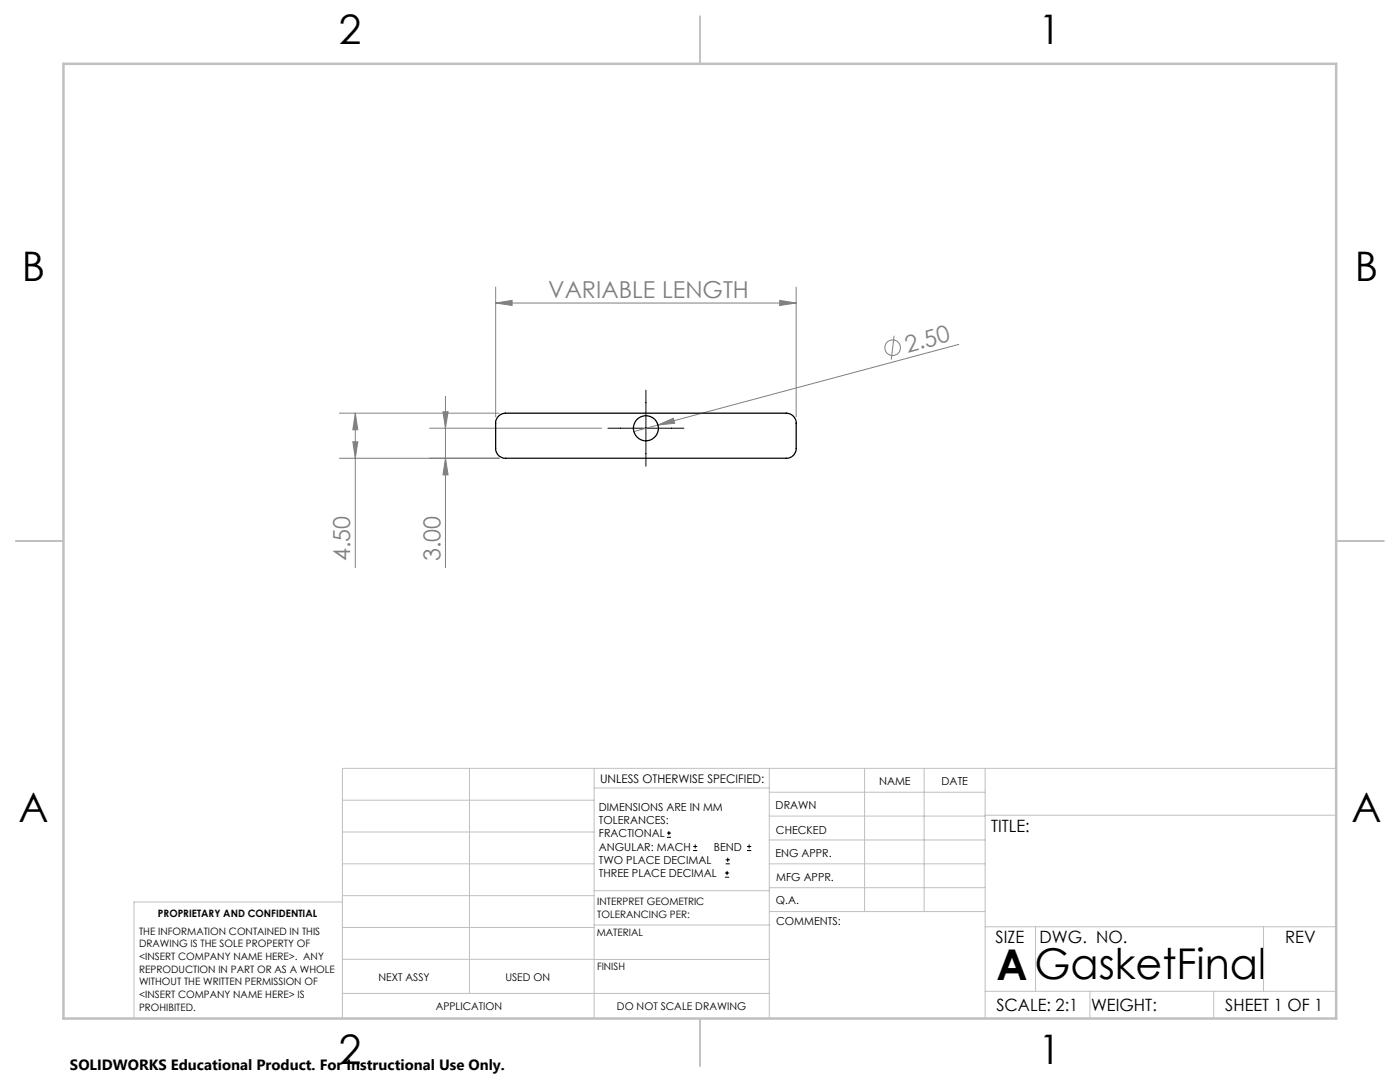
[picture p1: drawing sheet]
<svg xmlns="http://www.w3.org/2000/svg" width="279mm" height="216mm" viewBox="0 0 279 216" stroke-linecap="round" stroke-linejoin="round" font-family="sans-serif">
<g fill="none" stroke="#808080" stroke-width=".2">
<path d="M98.9 57.3v25.9M155.6 59.9l3.3 .6-3.3 .5zM158.9 57.3v25.9M88.9 79.1v34.2M98.9 60.5l3.3-.6v1.1zM98.9 60.5h60M178.4 67l-.5 4.8M191.3 68.7l-60 16.1M67.7 82.4h31.9M67.7 91.4h31.9M70.4 88.2h1l-.5 3.2zM70.9 82.4v30.9"/>
<path d="M70.9 82.4l.5 3.4h-1zM85.7 85.4h34.4M88.4 82.2h1l-.5 3.2zM88.9 91.4l.5 3.4h-1zM131.3 84.8l3.1-1.3 .3 1zM131.3 84.8l-4.8 1.3"/>
<circle cx="178.1" cy="69.4" r="1.55"/>
</g>
<g fill="none" stroke="#000" stroke-width=".2">
<path d="M128.9 77.9v15.1M121.3 85.4h15.2M133.1 167.1h.8M133.1 166.2h.8M133.5 165.8v.9M138.3 169.7h.8M138.3 168.9h.8M138.7 168.5v.8M144.7 175h.8M144.7 174.2h.8M144.8 172.4h.9M144.8 171.6h.9"/>
<path d="M145.1 173.8v.8M145.2 171.1v.9M149.1 169.7h.8M149.1 168.9h.8M149.5 168.5v.8"/>
</g>
<g fill="none" stroke="#c0c0c0" stroke-width=".2">
<path d="M68.3 159.7h50.3M93.7 153.3v44.9M118.6 153.3v49.9M118.6 157.2h34.9M153.5 153.3v49.9M153.5 158.1h43.1M172.5 153.3v28.6M184.4 153.3v28.6M196.6 153.3v49.9M266.7 153.3h-198.4v49.9M68.3 178.7h50.3M68.3 172.4h50.3"/>
<path d="M68.3 166h50.3M68.3 180h-41.6v23.2M118.6 177.7h35M153.5 167.6h43.1M153.5 162.8h43.1M153.5 172.4h43.1M153.5 177.1h43.1M196.6 162.7h70.1M68.3 198.2h85.2M68.3 191.4l85.2 .1M68.3 185.1h50.3M118.6 184.6h35"/>
<path d="M153.6 181.9h43M196.6 197.8h70.1M196.6 184.9h70.1M206.7 184.9v12.9M217.5 197.8v5.4M242.2 197.8v5.4M252.2 184.9v12.9"/>
</g>
<path d="M139.7 3.2v9.5M3.1 107.9h9.6M266.7 107.9h9.5M139.7 203.2v9.6" fill="none" stroke="#c0c0c0" stroke-width=".25"/>
<path d="M12.7 12.7h254v190.5h-254z" fill="none" stroke="#c0c0c0" stroke-width=".5"/>
<g fill="#808080">
<path d="M131.3 84.8l3.1-1.3 .3 1z"/>
<path d="M98.9 60.5l3.3-.6v1.1zM155.6 59.9l3.3 .6-3.3 .5z"/>
<path d="M70.9 82.4l.5 3.4h-1zM70.4 88.2h1l-.5 3.2zM88.4 82.2h1l-.5 3.2zM88.9 91.4l.5 3.4h-1z"/>
</g>
<g fill="none" stroke="#000" stroke-width=".25">
<path d="M99.5 83l.5-.3 .9-.3h56a1.99 1.99 0 0 1 2 2.1v5a1.93 1.93 0 0 1-2 1.9h-56a1.93 1.93 0 0 1-2-1.9v-5.4z"/>
<circle cx="128.9" cy="85.5" r="2.49"/>
</g>
<text font-size="8.5" x="198.9" y="195.5">AGasketFinal</text>
<g font-size="8.1">
<text x="67.6" y="8.9">2</text>
<text x="207.3" y="8.9">1</text>
<text x="4.4" y="56.2">B</text>
<text x="270.4" y="56.2">B</text>
<text x="3.7" y="164.1">A</text>
<text x="269.7" y="164.1">A</text>
<text x="67.6" y="212.4">2</text>
<text x="207.3" y="212.4">1</text>
</g>
<g font-size="4.7" fill="#808080">
<text x="109.4" y="59.4">VARIABLE LENGTH</text>
<text x="181.1" y="70.4" transform="rotate(-15 181.1 70.4)">2.50</text>
<text x="69.9" y="112" transform="rotate(-90 69.9 112)">4.50</text>
<text x="87.9" y="112" transform="rotate(-90 87.9 112)">3.00</text>
</g>
<g font-size="3.4">
<text x="197.8" y="166">TITLE:</text>
<text x="198.7" y="188.1">SIZE</text>
<text x="207.5" y="188.1">DWG. NO.</text>
<text x="256.5" y="188.2">REV</text>
<text x="198.8" y="201.7">SCALE: 2:1</text>
<text x="217.7" y="201.8">WEIGHT:</text>
<text x="244.5" y="201.7">SHEET 1 OF 1</text>
</g>
<text font-size="3" x="14" y="213.5">SOLIDWORKS Educational Product. For Instructional Use Only.</text>
<text font-size="2.4" x="119.8" y="156.2">UNLESS OTHERWISE SPECIFIED:</text>
<g font-size="2.2">
<text x="119.5" y="161.8">DIMENSIONS ARE IN MM</text>
<text x="154.8" y="161.4">DRAWN</text>
<text x="175.4" y="156.6">NAME</text>
<text x="187.9" y="156.7">DATE</text>
<text x="119.5" y="164.4">TOLERANCES:</text>
<text x="119.5" y="167.1">FRACTIONAL</text>
<text x="154.9" y="166.3">CHECKED</text>
<text x="119.5" y="169.7">ANGULAR: MACH</text>
<text x="119.5" y="172.4">TWO PLACE DECIMAL</text>
<text x="142.5" y="169.7">BEND</text>
<text x="154.8" y="171">ENG APPR.</text>
<text x="119.5" y="175">THREE PLACE DECIMAL</text>
<text x="154.9" y="175.7">MFG APPR.</text>
<text x="154.9" y="180.4">Q.A.</text>
<text x="154.9" y="184.6">COMMENTS:</text>
</g>
<g font-size="2.1">
<text x="75.5" y="195.7">NEXT ASSY</text>
<text x="100.9" y="195.7">USED ON</text>
<text x="86.9" y="201.5">APPLICATION</text>
<text x="123.1" y="201.6">DO NOT SCALE DRAWING</text>
</g>
<g font-size="2">
<text x="31.5" y="182.9">PROPRIETARY AND CONFIDENTIAL</text>
<text x="119.2" y="180.6">INTERPRET GEOMETRIC</text>
<text x="119.2" y="183.1">TOLERANCING PER:</text>
<text x="27.8" y="186.5">THE INFORMATION CONTAINED IN THIS</text>
<text x="27.8" y="189">DRAWING IS THE SOLE PROPERTY OF</text>
<text x="27.8" y="191.6">&lt;INSERT COMPANY NAME HERE&gt;. ANY</text>
<text x="119.1" y="186.7">MATERIAL</text>
<text x="27.8" y="194.1">REPRODUCTION IN PART OR AS A WHOLE</text>
<text x="27.8" y="196.6">WITHOUT THE WRITTEN PERMISSION OF</text>
<text x="119.1" y="193.5">FINISH</text>
<text x="27.8" y="199.1">&lt;INSERT COMPANY NAME HERE&gt; IS</text>
<text x="27.8" y="201.7">PROHIBITED.</text>
</g>
</svg>
